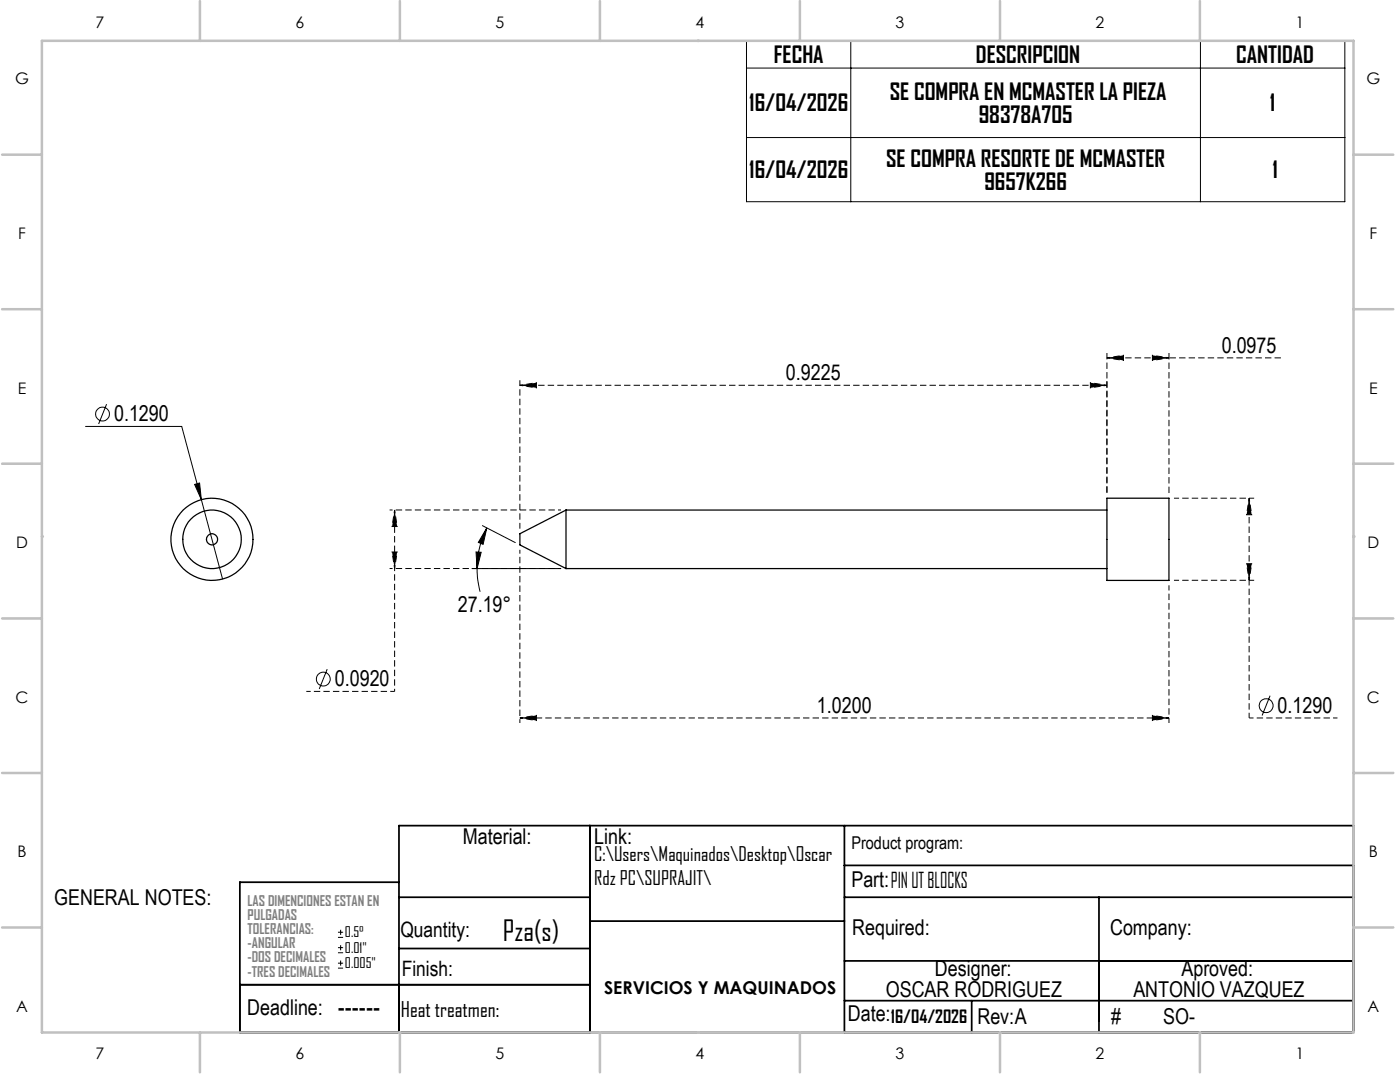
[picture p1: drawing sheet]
<svg xmlns="http://www.w3.org/2000/svg" width="279mm" height="216mm" viewBox="0 0 279 216" stroke-linecap="round" stroke-linejoin="round" font-family="sans-serif">
<g fill="none" stroke="#000" stroke-width=".25">
<path d="M220.9 99.4h12.4v16.4h-12.4zM113 101.8v11.7M113 101.8l-9.2 4.7v2.2l9.2 4.8M113 113.5h107.9M113 101.8h107.9"/>
<circle cx="42.3" cy="107.6" r="8.2"/>
<circle cx="42.3" cy="107.6" r="1.1"/>
<circle cx="42.3" cy="107.6" r="5.8"/>
</g>
<g fill="none" stroke="#000" stroke-width=".2">
<path d="M149 8.1h119.4v32.2h-119.4zM149 13.6h119.4M169.8 8.1v32.2M239.6 8.1v32.2M149 27.4h119.4M17.1 85.1h19.2l3.9 14.6M21.3 80.6l-1.6 4M38.8 96.7l1-.3 .4 3.3zM40.2 99.7l4.2 15.8M94.2 113.5h17.7M95 110.1l1 .1-.8 3.3zM95.2 113.5a17.1 17.1 0 0 0 .6 4.6"/>
<path d="M96.3 104.9l6.5 3.4M97.2 105.3l-.8 3.3-.9-.4zM97.2 105.3a18.1 18.1 0 0 0-2 8.2M65.3 133.5l-1.6 4M253.5 138.8l-1.6 4M67.5 187h1M67.5 186h1M67.5 190.1h1M67.5 189.1h1M67.5 193.2h1M67.5 192.2h1M68 185.5v1"/>
<path d="M68 188.6v1M68 191.7v1"/>
<circle cx="20.5" cy="82.6" r="1.38"/>
<circle cx="64.5" cy="135.5" r="1.38"/>
<circle cx="252.7" cy="140.8" r="1.39"/>
</g>
<path d="M103.8 76.9l3.3-.5v1l-3.3-.5M220.9 76.9l-3.3 .5v-1l3.3 .5M220.9 71.4l3.3-.5v1l-3.3-.5M233.3 71.4l-3.3 .5v-1l3.3 .5M249.3 99.4l.5 3.3h-1l.5-3.3M78.8 101.8l.5 3.3h-1.1l.6-3.3M78.8 113.4l-.6-3.3h1.1l-.5 3.3M249.3 115.8l-.5-3.3h1l-.5 3.3M103.8 143.3l3.3-.5v1l-3.3-.5M103.8 143.3h129.5M233.3 143.3l-3.3 .5v-1l3.3 .5" fill="none" stroke="#000" stroke-width=".2" stroke-dasharray="1.3 .6" stroke-dashoffset=".6" stroke-linecap="butt"/>
<path d="M112 101.8h-34.2M112 113.4h-34.2" fill="none" stroke="#000" stroke-width=".2" stroke-dasharray="1.3 .6" stroke-dashoffset=".7" stroke-linecap="butt"/>
<path d="M61.1 138h17.7M266.9 143.3h-17.6" fill="none" stroke="#000" stroke-width=".2" stroke-dasharray="1.3 .6" stroke-dashoffset=".4" stroke-linecap="butt"/>
<path d="M78.8 138v-24.6" fill="none" stroke="#000" stroke-width=".2" stroke-dasharray="1.3 .6" stroke-dashoffset=".8" stroke-linecap="butt"/>
<path d="M78.8 101.8v11.6M103.8 109.7v34.6" fill="none" stroke="#000" stroke-width=".2" stroke-dasharray="1.3 .6" stroke-dashoffset=".5" stroke-linecap="butt"/>
<path d="M249.3 99.4v16.4M103.8 105.5v-29.6" fill="none" stroke="#000" stroke-width=".2" stroke-dasharray="1.3 .6" stroke-dashoffset=".1" stroke-linecap="butt"/>
<path d="M220.9 98.4v-22.5" fill="none" stroke="#000" stroke-width=".2" stroke-dasharray="1.3 .6" stroke-dashoffset="-.2" stroke-linecap="butt"/>
<path d="M103.8 76.9h117.1M233.3 71.4h-12.4M233.3 116.8v27.5M249.3 143.3v-27.5" fill="none" stroke="#000" stroke-width=".2" stroke-dasharray="1.3 .6" stroke-dashoffset=".2" stroke-linecap="butt"/>
<path d="M220.9 98.4v-28M233.3 98.4v-28" fill="none" stroke="#000" stroke-width=".2" stroke-dasharray="1.3 .6" stroke-linecap="butt"/>
<path d="M233.3 71.4h22.5" fill="none" stroke="#000" stroke-width=".2" stroke-dasharray="1.3 .6" stroke-dashoffset="-.1" stroke-linecap="butt"/>
<path d="M234.3 99.4h16M234.3 115.8h16" fill="none" stroke="#000" stroke-width=".2" stroke-dasharray="1.3 .6" stroke-dashoffset=".3" stroke-linecap="butt"/>
<g fill="none" stroke="#000" stroke-width=".35">
<path d="M79.6 176h-31.7v30h222.2v-41.3h-190.5v41.3M79.6 179h38.1M117.7 164.7v41.3M168.5 164.7v41.3M168.5 179h101.6M168.5 172.7h101.6M219.3 179v27M47.9 196.5h69.8M79.6 189.3h38.1M117.7 183.8h50.8M168.5 191.7h101.6M168.5 199.7h101.6"/>
<path d="M193.9 199.7v6.3"/>
</g>
<g fill="none" stroke="#c0c0c0" stroke-width=".5">
<path d="M8.4 8.1h261.7v197.9h-261.7zM39.9 .2v7.9M79.8 .2v7.9M119.7 .2v7.9M139.2 8.1h.1M159.6 .2v7.9M199.6 .2v7.9M239.5 .2v7.9M.4 30.9h8M270.1 30.9h8M.4 61.7h8M270.1 61.7h8"/>
<path d="M.4 92.5h8M270.1 92.5h8M8.4 107.1h.1M270.1 107.1h.1M.4 123.4h8M270.1 123.4h8M.4 154.2h8M270.1 154.2h8M.4 185.1h8M270.1 185.1h8M39.9 206v8M79.8 206v8"/>
<path d="M119.7 206v8M139.2 206h.1M159.6 206v8M199.6 206v8M239.5 206v8"/>
</g>
<g fill="#000">
<path d="M103.8 76.9l3.3-.5v1zM217.6 76.4l3.3 .5-3.3 .5zM220.9 71.4l3.3-.5v1zM230 70.9l3.3 .5-3.3 .5zM249.3 99.4l.5 3.3h-1zM78.8 101.8l.5 3.3h-1.1zM78.2 110.1h1.1l-.5 3.3zM248.8 112.5h1l-.5 3.3zM103.8 143.3l3.3-.5v1zM230 142.8l3.3 .5-3.3 .5z"/>
<path d="M38.8 96.7l1.4 3-.4-3.3zM97.2 105.3l-.8 3.3-.9-.4zM95 110.1l1 .1-.8 3.3z"/>
</g>
<text font-size="5.6" x="100.4" y="187.8">Pza(s)</text>
<g font-size="4.6">
<text x="154.5" y="12.5">FECHA</text>
<text x="194.8" y="12.5">DESCRIPCION</text>
<text x="246.7" y="12.5">CANTIDAD</text>
<text x="149.5" y="22.2">16/04/2026</text>
<text x="177.6" y="20">SE COMPRA EN MCMASTER LA PIEZA</text>
<text x="253.5" y="22.2">1</text>
<text x="195.3" y="24.5">98378A705</text>
<text x="149.5" y="35.5">16/04/2026</text>
<text x="176.9" y="33.3">SE COMPRA RESORTE DE MCMASTER</text>
<text x="253.9" y="35.5">1</text>
<text x="196.5" y="37.8">9657K266</text>
</g>
<g font-size="4.4">
<text x="243.8" y="70.4">0.0975</text>
<text x="156.9" y="75.9">0.9225</text>
<text x="22.8" y="84.1">0.1290</text>
<text x="91.4" y="122">27.19°</text>
<text x="66.8" y="137">0.0920</text>
<text x="163" y="142.3">1.0200</text>
<text x="255" y="142.3">0.1290</text>
<text x="92.4" y="168.3">Material:</text>
<text x="118.6" y="168.3">Link:</text>
<text x="169.9" y="177">Part:PIN UT BLOCKS</text>
<text x="10.8" y="180.7">GENERAL NOTES:</text>
<text x="170.1" y="186.5">Required:</text>
<text x="221.5" y="186.5">Company:</text>
<text x="186.6" y="194.7">Designer:</text>
<text x="235.8" y="194.7">Aproved:</text>
<text x="49.3" y="202.6">Deadline: ------</text>
<text x="169.2" y="203.7">Date:</text>
<text x="176.8" y="199">OSCAR RODRIGUEZ</text>
<text x="226.2" y="199">ANTONIO VAZQUEZ</text>
<text x="195.1" y="204.4">Rev:A</text>
<text x="221.8" y="204.4">#</text>
<text x="232.1" y="204.4">SO-</text>
</g>
<g font-size="4.2">
<text x="79.9" y="186.9">Quantity:</text>
<text x="80.2" y="194.7">Finish:</text>
<text x="80" y="202.9">Heat treatmen:</text>
</g>
<g font-size="3.9">
<text x="118.6" y="171.8">C:\Users\Maquinados\Desktop\Oscar</text>
<text x="118.6" y="176.7">Rdz PC\SUPRAJIT\</text>
</g>
<g font-size="3.5">
<text x="169.9" y="169.5">Product program:</text>
<text x="120.6" y="198.4">SERVICIOS Y MAQUINADOS</text>
<text x="177.8" y="204.2">16/04/2026</text>
</g>
<g font-size="3.2">
<text x="19.1" y="5.6">7</text>
<text x="59" y="5.6">6</text>
<text x="98.9" y="5.6">5</text>
<text x="138.8" y="5.6">4</text>
<text x="178.7" y="5.6">3</text>
<text x="218.6" y="5.6">2</text>
<text x="258.6" y="5.6">1</text>
<text x="3" y="16.8">G</text>
<text x="272.7" y="16.8">G</text>
<text x="3.6" y="47.7">F</text>
<text x="273.3" y="47.7">F</text>
<text x="3.6" y="78.5">E</text>
<text x="273.2" y="78.5">E</text>
<text x="3.2" y="109.4">D</text>
<text x="272.9" y="109.4">D</text>
<text x="3.1" y="140.2">C</text>
<text x="272.8" y="140.2">C</text>
<text x="3.5" y="171">B</text>
<text x="273.2" y="171">B</text>
<text x="3.2" y="201.9">A</text>
<text x="272.9" y="201.9">A</text>
<text x="19.1" y="211.4">7</text>
<text x="59" y="211.4">6</text>
<text x="98.9" y="211.4">5</text>
<text x="138.8" y="211.4">4</text>
<text x="178.7" y="211.4">3</text>
<text x="218.6" y="211.4">2</text>
<text x="258.6" y="211.4">1</text>
</g>
<g font-size="2.8" fill="#808080">
<text x="49.4" y="180.8">LAS DIMENCIONES ESTAN EN</text>
<text x="49.4" y="183.6">PULGADAS</text>
<text x="49.4" y="186.4">TOLERANCIAS:</text>
<text x="49.4" y="189.2">-ANGULAR</text>
<text x="49.4" y="192">-DOS DECIMALES</text>
<text x="49.4" y="194.9">-TRES DECIMALES</text>
</g>
<g font-size="2.8">
<text x="68.8" y="187.1">0.5°</text>
<text x="68.8" y="190.1">0.01&quot;</text>
<text x="68.8" y="193.2">0.005&quot;</text>
</g>
</svg>
